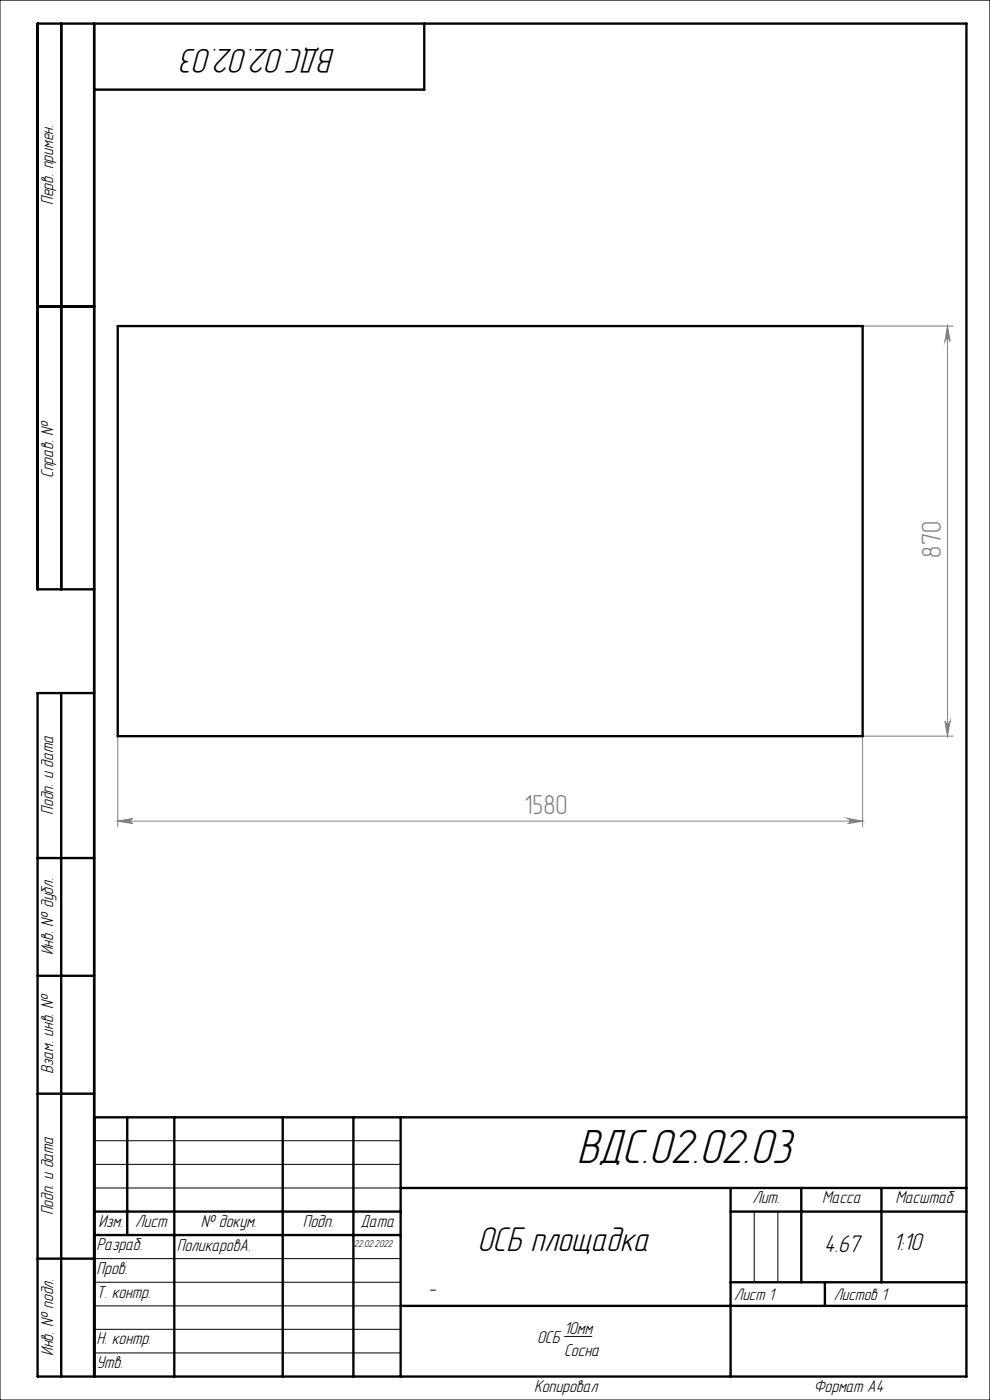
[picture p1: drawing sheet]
<svg xmlns="http://www.w3.org/2000/svg" width="210mm" height="297mm" viewBox="0 0 210 297" stroke-linecap="round" stroke-linejoin="round" font-family="sans-serif">
<path d="M0 0h210v297h-210zM20 242h65M20 247h65M20 252h65M160 257v15M165 257v15M20 267h65M20 272h65M20 277h65M20 282h65M20 287h65M119.7 283.5h5.9" fill="none" stroke="#000" stroke-width=".21"/>
<path d="M183 69.2h19.2M201 69.2l.5 3.2a.55 .55 0 0 0-.5-.5 .55 .55 0 0 0-.6 .5zM201 69.2v87M25 156.2v19.2M200.4 153a.55 .55 0 0 0 .6 .5 .55 .55 0 0 0 .5-.5l-.5 3.2zM202.2 156.2h-19.2v19.2M25 174.2l3.2-.6a.55 .55 0 0 0-.5 .6 .55 .55 0 0 0 .5 .5zM25 174.2h158M179.8 173.6l3.2 .6-3.2 .5a.55 .55 0 0 0 .5-.5 .55 .55 0 0 0-.5-.6z" fill="none" stroke="#808080" stroke-width=".21"/>
<g fill="none" stroke="#000" stroke-width=".5">
<path d="M13 5v120M20 5v287M90 5v14h-70M8 65h12M20 125h-12v-120h197v287h-197v-145h12M13 147v145M8 182h12M8 207h12M8 232h12M20 237h185M27 237v25M37 237v55"/>
<path d="M60 237v55M75 237v55M85 237v55M20 257h65M85 252h120M155 252v40M155 257h50M170 252v20M187 252v20M8 267h12M20 262h65M85 277h120"/>
<path d="M155 272h50M175 272v5"/>
</g>
<g fill="#808080">
<path d="M179.8 173.6l3.2 .6-3.2 .5a.55 .55 0 0 0 .5-.5 .55 .55 0 0 0-.5-.6zM25 174.2l3.2-.6a.55 .55 0 0 0-.5 .6 .55 .55 0 0 0 .5 .5z"/>
<path d="M201 69.2l.5 3.2a.55 .55 0 0 0-.5-.5 .55 .55 0 0 0-.6 .5zM200.4 153a.55 .55 0 0 0 .6 .5 .55 .55 0 0 0 .5-.5l-.5 3.2z"/>
</g>
<path d="M25 69.2h158v87h-158z" fill="none" stroke="#000" stroke-width=".5"/>
<text font-size="10.5" x="122.3" y="246.7">ВДС.02.02.03</text>
<g font-size="7.5">
<text x="71.2" y="10.5" transform="rotate(-180 71.2 10.5)">ВДС.02.02.03</text>
<text x="101.3" y="265.3">ОСБ площадка</text>
</g>
<g font-size="5.8" fill="#808080">
<text x="199.6" y="118.3" transform="rotate(-90 199.6 118.3)">870</text>
<text x="111.3" y="172.8">1580</text>
</g>
<g font-size="5.3">
<text x="174.8" y="265.6">4.67</text>
<text x="189.4" y="265.2">1:10</text>
</g>
<text font-size="4.4" x="90.9" y="274.7">-</text>
<g font-size="3.8">
<text x="11.3" y="43.5" transform="rotate(-90 11.3 43.5)">Перв. примен.</text>
<text x="11.3" y="101.4" transform="rotate(-90 11.3 101.4)">Справ. №</text>
<text x="11.3" y="172.8" transform="rotate(-90 11.3 172.8)">Подп. и дата</text>
<text x="11.3" y="202.7" transform="rotate(-90 11.3 202.7)">Инв. № дубл.</text>
<text x="11.3" y="227.8" transform="rotate(-90 11.3 227.8)">Взам. инв. №</text>
<text x="11.3" y="257.9" transform="rotate(-90 11.3 257.9)">Подп. и дата</text>
<text x="159.6" y="255.3">Лит.</text>
<text x="174.4" y="255.3">Масса</text>
<text x="189.9" y="255.3">Масштаб</text>
<text x="20.9" y="260.3">Изм.</text>
<text x="28.7" y="260.2">Лист</text>
<text x="42.6" y="260.2">№ докум.</text>
<text x="64.2" y="260.2">Подп.</text>
<text x="76.5" y="260.2">Дата</text>
<text x="20.5" y="265.3">Разраб.</text>
<text x="37.5" y="265.4">ПоликаровА.</text>
<text x="20.5" y="275.3">Т. контр.</text>
<text x="20.5" y="270.3">Пров.</text>
<text x="11.3" y="287.7" transform="rotate(-90 11.3 287.7)">Инв. № подл.</text>
<text x="20.5" y="285.2">Н. контр.</text>
<text x="113.9" y="284.9">ОСБ</text>
<text x="119.7" y="283.1">10мм</text>
<text x="119.7" y="287.7">Сосна</text>
<text x="20.5" y="290.3">Утв.</text>
<text x="113.3" y="295.3">Копировал</text>
<text x="172.6" y="295.3">Формат А4</text>
</g>
<g font-size="3.7">
<text x="155.7" y="275.8">Лист 1</text>
<text x="176.9" y="275.8">Листов 1</text>
</g>
<text font-size="2.2" x="75.1" y="264.6">22.02.2022</text>
</svg>
